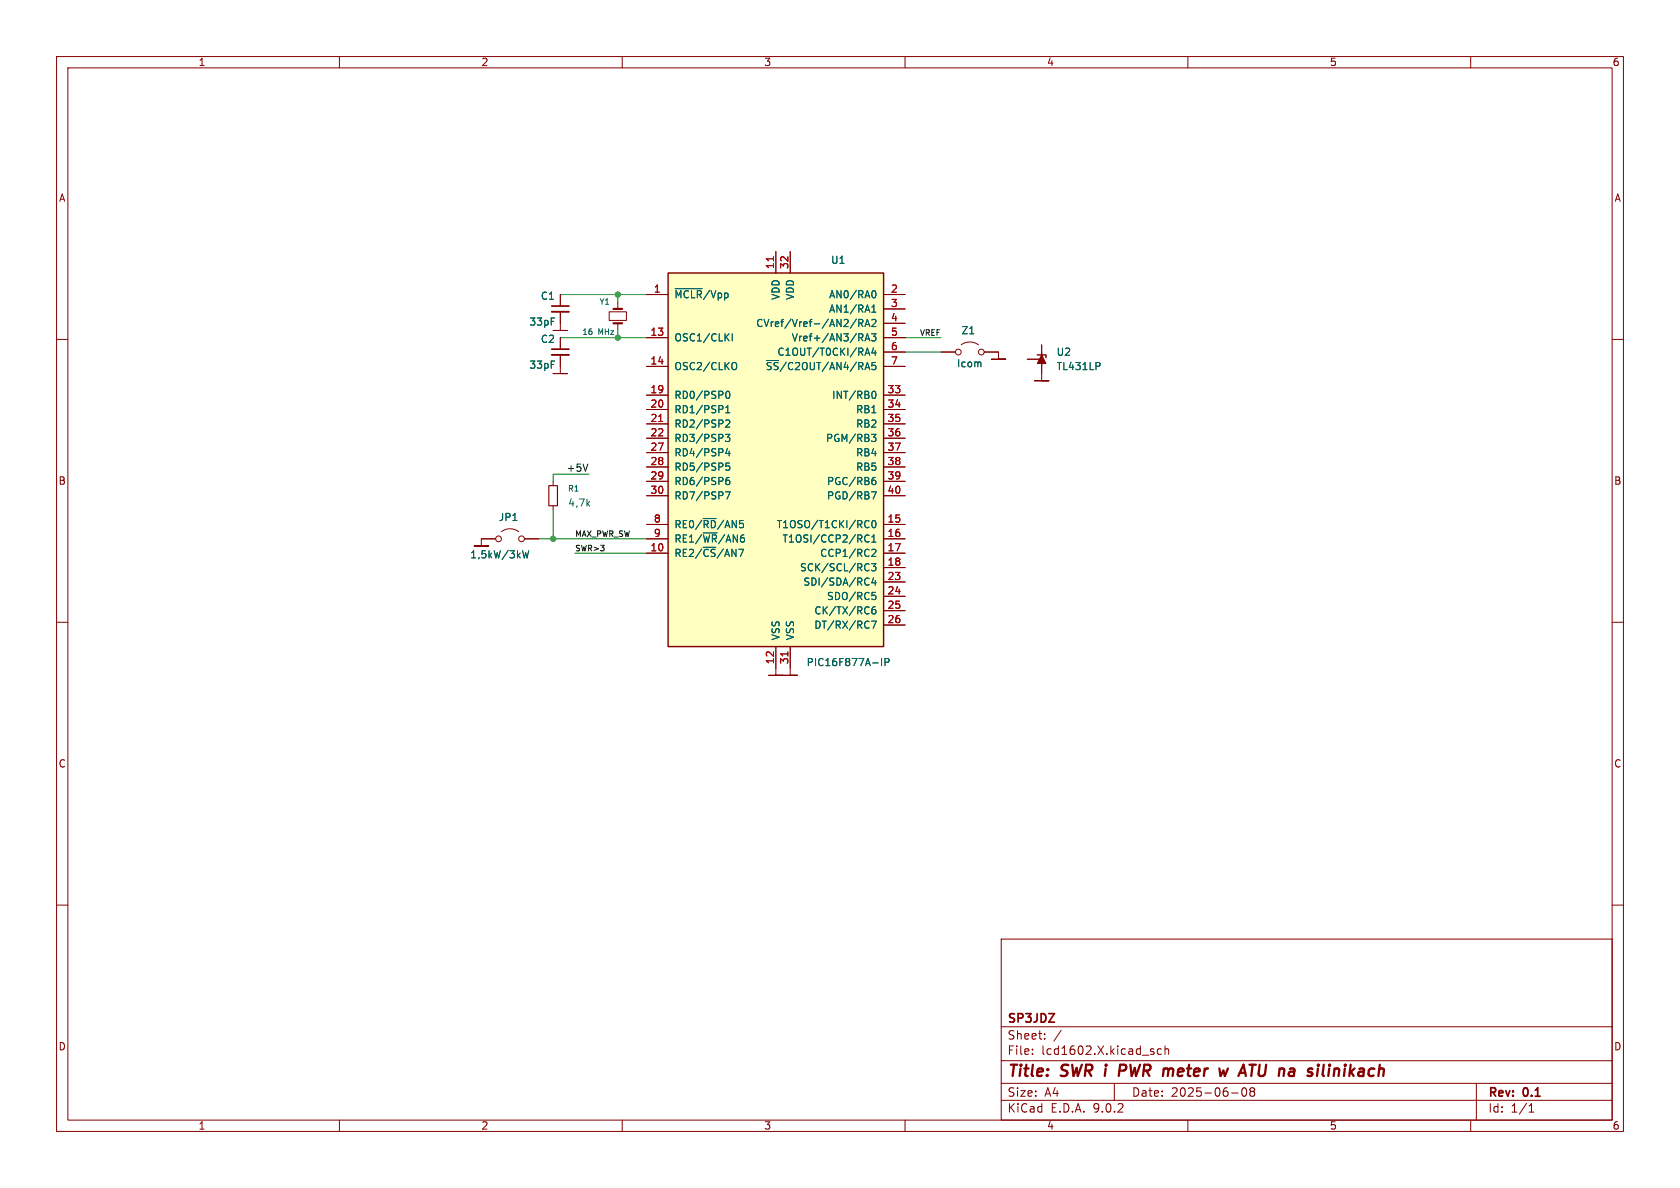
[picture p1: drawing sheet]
(kicad_sch
 (version 20250114)
 (generator "eeschema")
 (generator_version "9.0")
 (paper "A4")
 (title_block
  (title "SWR i PWR meter w ATU na silinikach")
  (date "2025-06-08")
  (rev "0.1")
  (company "SP3JDZ"))
 (lib_symbols
  (symbol "Device:C_Small"
   (pin_numbers (hide yes))
   (pin_names
    (offset 0.254) (hide yes)) (exclude_from_sim no) (in_bom yes) (on_board yes)
   (property "Reference" "C" (at 0.254 1.778 0) (effects (font (size 1.27 1.27)) (justify left)))
   (property "Value" "C_Small" (at 0.254 -2.032 0) (effects (font (size 1.27 1.27)) (justify left)))
   (property "Footprint" "" (at 0 0 0) (effects (font (size 1.27 1.27)) (hide yes)))
   (property "Datasheet" "~" (at 0 0 0) (effects (font (size 1.27 1.27)) (hide yes)))
   (property "Description" "Unpolarized capacitor, small symbol" (at 0 0 0) (effects (font (size 1.27 1.27)) (hide yes)))
   (symbol "C_Small_0_1"
    (polyline (pts (xy -1.524 0.508) (xy 1.524 0.508)) (stroke (width 0.3048) (type default)) (fill (type none)))
    (polyline (pts (xy -1.524 -0.508) (xy 1.524 -0.508)) (stroke (width 0.3302) (type default)) (fill (type none))))
   (symbol "C_Small_1_1"
    (pin passive line (at 0 2.54 270) (length 2.032) (name "~" (effects (font (size 1.27 1.27)))) (number "1" (effects (font (size 1.27 1.27)))))
    (pin passive line (at 0 -2.54 90) (length 2.032) (name "~" (effects (font (size 1.27 1.27)))) (number "2" (effects (font (size 1.27 1.27))))))
   (embedded_fonts no))
  (symbol "Device:Crystal_Small"
   (pin_numbers (hide yes))
   (pin_names
    (offset 1.016) (hide yes)) (exclude_from_sim no) (in_bom yes) (on_board yes)
   (property "Reference" "Y" (at 0 2.54 0) (effects (font (size 1.27 1.27))))
   (property "Value" "Crystal_Small" (at 0 -2.54 0) (effects (font (size 1.27 1.27))))
   (property "Footprint" "" (at 0 0 0) (effects (font (size 1.27 1.27)) (hide yes)))
   (property "Datasheet" "~" (at 0 0 0) (effects (font (size 1.27 1.27)) (hide yes)))
   (property "Description" "Two pin crystal, small symbol" (at 0 0 0) (effects (font (size 1.27 1.27)) (hide yes)))
   (symbol "Crystal_Small_0_1"
    (polyline (pts (xy -1.27 -0.762) (xy -1.27 0.762)) (stroke (width 0.381) (type default)) (fill (type none)))
    (rectangle (start -0.762 -1.524) (end 0.762 1.524) (stroke (width 0) (type default)) (fill (type none)))
    (polyline (pts (xy 1.27 -0.762) (xy 1.27 0.762)) (stroke (width 0.381) (type default)) (fill (type none))))
   (symbol "Crystal_Small_1_1"
    (pin passive line (at -2.54 0 0) (length 1.27) (name "1" (effects (font (size 1.27 1.27)))) (number "1" (effects (font (size 1.27 1.27)))))
    (pin passive line (at 2.54 0 180) (length 1.27) (name "2" (effects (font (size 1.27 1.27)))) (number "2" (effects (font (size 1.27 1.27))))))
   (embedded_fonts no))
  (symbol "Device:R_Small"
   (pin_numbers (hide yes))
   (pin_names
    (offset 0.254) (hide yes)) (exclude_from_sim no) (in_bom yes) (on_board yes)
   (property "Reference" "R" (at 0 0 90) (effects (font (size 1.016 1.016))))
   (property "Value" "R_Small" (at 1.778 0 90) (effects (font (size 1.27 1.27))))
   (property "Footprint" "" (at 0 0 0) (effects (font (size 1.27 1.27)) (hide yes)))
   (property "Datasheet" "~" (at 0 0 0) (effects (font (size 1.27 1.27)) (hide yes)))
   (property "Description" "Resistor, small symbol" (at 0 0 0) (effects (font (size 1.27 1.27)) (hide yes)))
   (symbol "R_Small_0_1"
    (rectangle (start -0.762 1.778) (end 0.762 -1.778) (stroke (width 0.2032) (type default)) (fill (type none))))
   (symbol "R_Small_1_1"
    (pin passive line (at 0 2.54 270) (length 0.762) (name "~" (effects (font (size 1.27 1.27)))) (number "1" (effects (font (size 1.27 1.27)))))
    (pin passive line (at 0 -2.54 90) (length 0.762) (name "~" (effects (font (size 1.27 1.27)))) (number "2" (effects (font (size 1.27 1.27))))))
   (embedded_fonts no))
  (symbol "Jumper:Jumper_2_Open"
   (pin_numbers (hide yes))
   (pin_names
    (offset 0) (hide yes)) (exclude_from_sim no) (in_bom yes) (on_board yes)
   (property "Reference" "JP" (at 0 2.794 0) (effects (font (size 1.27 1.27))))
   (property "Value" "Jumper_2_Open" (at 0 -2.286 0) (effects (font (size 1.27 1.27))))
   (property "Footprint" "" (at 0 0 0) (effects (font (size 1.27 1.27)) (hide yes)))
   (property "Datasheet" "~" (at 0 0 0) (effects (font (size 1.27 1.27)) (hide yes)))
   (property "Description" "Jumper, 2-pole, open" (at 0 0 0) (effects (font (size 1.27 1.27)) (hide yes)))
   (symbol "Jumper_2_Open_0_0"
    (circle (center -2.032 0) (radius 0.508) (stroke (width 0) (type default)) (fill (type none)))
    (circle (center 2.032 0) (radius 0.508) (stroke (width 0) (type default)) (fill (type none))))
   (symbol "Jumper_2_Open_0_1"
    (arc (start -1.524 1.27) (mid 0 1.778) (end 1.524 1.27) (stroke (width 0) (type default)) (fill (type none))))
   (symbol "Jumper_2_Open_1_1"
    (pin passive line (at -5.08 0 0) (length 2.54) (name "A" (effects (font (size 1.27 1.27)))) (number "1" (effects (font (size 1.27 1.27)))))
    (pin passive line (at 5.08 0 180) (length 2.54) (name "B" (effects (font (size 1.27 1.27)))) (number "2" (effects (font (size 1.27 1.27))))))
   (embedded_fonts no))
  (symbol "MCU_Microchip_PIC16:PIC16F877A-IP"
   (pin_names
    (offset 1.016)) (exclude_from_sim no) (in_bom yes) (on_board yes)
   (property "Reference" "U" (at 5.08 35.56 0) (effects (font (size 1.27 1.27)) (justify left)))
   (property "Value" "PIC16F877A-IP" (at 5.08 33.02 0) (effects (font (size 1.27 1.27)) (justify left)))
   (property "Footprint" "" (at 0 0 0) (effects (font (size 1.27 1.27)
    (italic yes)) (hide yes)))
   (property "Datasheet" "http://ww1.microchip.com/downloads/en/DeviceDoc/39582b.pdf" (at 0 0 0) (effects (font (size 1.27 1.27)) (hide yes)))
   (property "Description" "8W Flash, 386B SRAM, 256B EEPROM, DIP40" (at 0 0 0) (effects (font (size 1.27 1.27)) (hide yes)))
   (symbol "PIC16F877A-IP_0_1"
    (rectangle (start -19.05 31.75) (end 19.05 -34.29) (stroke (width 0.254) (type default)) (fill (type background))))
   (symbol "PIC16F877A-IP_1_1"
    (pin input line (at -22.86 27.94 0) (length 3.81) (name "~{MCLR}/Vpp" (effects (font (size 1.27 1.27)))) (number "1" (effects (font (size 1.27 1.27)))))
    (pin input line (at -22.86 20.32 0) (length 3.81) (name "OSC1/CLKI" (effects (font (size 1.27 1.27)))) (number "13" (effects (font (size 1.27 1.27)))))
    (pin output line (at -22.86 15.24 0) (length 3.81) (name "OSC2/CLKO" (effects (font (size 1.27 1.27)))) (number "14" (effects (font (size 1.27 1.27)))))
    (pin bidirectional line (at -22.86 10.16 0) (length 3.81) (name "RD0/PSP0" (effects (font (size 1.27 1.27)))) (number "19" (effects (font (size 1.27 1.27)))))
    (pin bidirectional line (at -22.86 7.62 0) (length 3.81) (name "RD1/PSP1" (effects (font (size 1.27 1.27)))) (number "20" (effects (font (size 1.27 1.27)))))
    (pin bidirectional line (at -22.86 5.08 0) (length 3.81) (name "RD2/PSP2" (effects (font (size 1.27 1.27)))) (number "21" (effects (font (size 1.27 1.27)))))
    (pin bidirectional line (at -22.86 2.54 0) (length 3.81) (name "RD3/PSP3" (effects (font (size 1.27 1.27)))) (number "22" (effects (font (size 1.27 1.27)))))
    (pin bidirectional line (at -22.86 0 0) (length 3.81) (name "RD4/PSP4" (effects (font (size 1.27 1.27)))) (number "27" (effects (font (size 1.27 1.27)))))
    (pin bidirectional line (at -22.86 -2.54 0) (length 3.81) (name "RD5/PSP5" (effects (font (size 1.27 1.27)))) (number "28" (effects (font (size 1.27 1.27)))))
    (pin bidirectional line (at -22.86 -5.08 0) (length 3.81) (name "RD6/PSP6" (effects (font (size 1.27 1.27)))) (number "29" (effects (font (size 1.27 1.27)))))
    (pin bidirectional line (at -22.86 -7.62 0) (length 3.81) (name "RD7/PSP7" (effects (font (size 1.27 1.27)))) (number "30" (effects (font (size 1.27 1.27)))))
    (pin bidirectional line (at -22.86 -12.7 0) (length 3.81) (name "RE0/~{RD}/AN5" (effects (font (size 1.27 1.27)))) (number "8" (effects (font (size 1.27 1.27)))))
    (pin bidirectional line (at -22.86 -15.24 0) (length 3.81) (name "RE1/~{WR}/AN6" (effects (font (size 1.27 1.27)))) (number "9" (effects (font (size 1.27 1.27)))))
    (pin bidirectional line (at -22.86 -17.78 0) (length 3.81) (name "RE2/~{CS}/AN7" (effects (font (size 1.27 1.27)))) (number "10" (effects (font (size 1.27 1.27)))))
    (pin power_in line (at 0 35.56 270) (length 3.81) (name "VDD" (effects (font (size 1.27 1.27)))) (number "11" (effects (font (size 1.27 1.27)))))
    (pin power_in line (at 0 -38.1 90) (length 3.81) (name "VSS" (effects (font (size 1.27 1.27)))) (number "12" (effects (font (size 1.27 1.27)))))
    (pin power_in line (at 2.54 35.56 270) (length 3.81) (name "VDD" (effects (font (size 1.27 1.27)))) (number "32" (effects (font (size 1.27 1.27)))))
    (pin power_in line (at 2.54 -38.1 90) (length 3.81) (name "VSS" (effects (font (size 1.27 1.27)))) (number "31" (effects (font (size 1.27 1.27)))))
    (pin bidirectional line (at 22.86 27.94 180) (length 3.81) (name "AN0/RA0" (effects (font (size 1.27 1.27)))) (number "2" (effects (font (size 1.27 1.27)))))
    (pin bidirectional line (at 22.86 25.4 180) (length 3.81) (name "AN1/RA1" (effects (font (size 1.27 1.27)))) (number "3" (effects (font (size 1.27 1.27)))))
    (pin bidirectional line (at 22.86 22.86 180) (length 3.81) (name "CVref/Vref-/AN2/RA2" (effects (font (size 1.27 1.27)))) (number "4" (effects (font (size 1.27 1.27)))))
    (pin bidirectional line (at 22.86 20.32 180) (length 3.81) (name "Vref+/AN3/RA3" (effects (font (size 1.27 1.27)))) (number "5" (effects (font (size 1.27 1.27)))))
    (pin bidirectional line (at 22.86 17.78 180) (length 3.81) (name "C1OUT/T0CKI/RA4" (effects (font (size 1.27 1.27)))) (number "6" (effects (font (size 1.27 1.27)))))
    (pin bidirectional line (at 22.86 15.24 180) (length 3.81) (name "~{SS}/C2OUT/AN4/RA5" (effects (font (size 1.27 1.27)))) (number "7" (effects (font (size 1.27 1.27)))))
    (pin bidirectional line (at 22.86 10.16 180) (length 3.81) (name "INT/RB0" (effects (font (size 1.27 1.27)))) (number "33" (effects (font (size 1.27 1.27)))))
    (pin bidirectional line (at 22.86 7.62 180) (length 3.81) (name "RB1" (effects (font (size 1.27 1.27)))) (number "34" (effects (font (size 1.27 1.27)))))
    (pin bidirectional line (at 22.86 5.08 180) (length 3.81) (name "RB2" (effects (font (size 1.27 1.27)))) (number "35" (effects (font (size 1.27 1.27)))))
    (pin bidirectional line (at 22.86 2.54 180) (length 3.81) (name "PGM/RB3" (effects (font (size 1.27 1.27)))) (number "36" (effects (font (size 1.27 1.27)))))
    (pin bidirectional line (at 22.86 0 180) (length 3.81) (name "RB4" (effects (font (size 1.27 1.27)))) (number "37" (effects (font (size 1.27 1.27)))))
    (pin bidirectional line (at 22.86 -2.54 180) (length 3.81) (name "RB5" (effects (font (size 1.27 1.27)))) (number "38" (effects (font (size 1.27 1.27)))))
    (pin bidirectional line (at 22.86 -5.08 180) (length 3.81) (name "PGC/RB6" (effects (font (size 1.27 1.27)))) (number "39" (effects (font (size 1.27 1.27)))))
    (pin bidirectional line (at 22.86 -7.62 180) (length 3.81) (name "PGD/RB7" (effects (font (size 1.27 1.27)))) (number "40" (effects (font (size 1.27 1.27)))))
    (pin bidirectional line (at 22.86 -12.7 180) (length 3.81) (name "T1OSO/T1CKI/RC0" (effects (font (size 1.27 1.27)))) (number "15" (effects (font (size 1.27 1.27)))))
    (pin bidirectional line (at 22.86 -15.24 180) (length 3.81) (name "T1OSI/CCP2/RC1" (effects (font (size 1.27 1.27)))) (number "16" (effects (font (size 1.27 1.27)))))
    (pin bidirectional line (at 22.86 -17.78 180) (length 3.81) (name "CCP1/RC2" (effects (font (size 1.27 1.27)))) (number "17" (effects (font (size 1.27 1.27)))))
    (pin bidirectional line (at 22.86 -20.32 180) (length 3.81) (name "SCK/SCL/RC3" (effects (font (size 1.27 1.27)))) (number "18" (effects (font (size 1.27 1.27)))))
    (pin bidirectional line (at 22.86 -22.86 180) (length 3.81) (name "SDI/SDA/RC4" (effects (font (size 1.27 1.27)))) (number "23" (effects (font (size 1.27 1.27)))))
    (pin bidirectional line (at 22.86 -25.4 180) (length 3.81) (name "SDO/RC5" (effects (font (size 1.27 1.27)))) (number "24" (effects (font (size 1.27 1.27)))))
    (pin bidirectional line (at 22.86 -27.94 180) (length 3.81) (name "CK/TX/RC6" (effects (font (size 1.27 1.27)))) (number "25" (effects (font (size 1.27 1.27)))))
    (pin bidirectional line (at 22.86 -30.48 180) (length 3.81) (name "DT/RX/RC7" (effects (font (size 1.27 1.27)))) (number "26" (effects (font (size 1.27 1.27))))))
   (embedded_fonts no))
  (symbol "Reference_Voltage:TL431LP"
   (pin_numbers (hide yes))
   (pin_names (hide yes)) (exclude_from_sim no) (in_bom yes) (on_board yes)
   (property "Reference" "U" (at -2.54 2.54 0) (effects (font (size 1.27 1.27))))
   (property "Value" "TL431LP" (at 0 -2.54 0) (effects (font (size 1.27 1.27))))
   (property "Footprint" "Package_TO_SOT_THT:TO-92_Inline" (at 0 -4.826 0) (effects (font (size 1.27 1.27)
    (italic yes)) (hide yes)))
   (property "Datasheet" "http://www.ti.com/lit/ds/symlink/tl431.pdf" (at 0.508 -7.112 0) (effects (font (size 1.27 1.27)
    (italic yes)) (hide yes)))
   (property "Description" "Shunt Regulator, TO-92" (at 0 -8.89 0) (effects (font (size 1.27 1.27)) (hide yes)))
   (symbol "TL431LP_0_1"
    (polyline (pts (xy -1.27 0) (xy 0 0) (xy 1.27 0)) (stroke (width 0) (type default)) (fill (type none)))
    (polyline (pts (xy -0.762 -0.762) (xy -0.762 0.762) (xy 0.762 0) (xy -0.762 -0.762)) (stroke (width 0) (type default)) (fill (type outline)))
    (polyline (pts (xy 0.254 -0.762) (xy 0.762 -0.762) (xy 0.762 0.762) (xy 0.762 0.762)) (stroke (width 0.254) (type default)) (fill (type none))))
   (symbol "TL431LP_1_1"
    (pin passive line (at -2.54 0 0) (length 2.54) (name "A" (effects (font (size 1.27 1.27)))) (number "2" (effects (font (size 1.27 1.27)))))
    (pin passive line (at 0 2.54 270) (length 2.54) (name "REF" (effects (font (size 1.27 1.27)))) (number "1" (effects (font (size 1.27 1.27)))))
    (pin passive line (at 2.54 0 180) (length 2.54) (name "K" (effects (font (size 1.27 1.27)))) (number "3" (effects (font (size 1.27 1.27))))))
   (embedded_fonts no))
  (symbol "sp3jdz:masa"
   (power)
   (pin_names
    (offset 0)) (exclude_from_sim no) (in_bom yes) (on_board yes)
   (property "Reference" "#PWR" (at 0 -6.35 0) (effects (font (size 1.27 1.27)) (hide yes)))
   (property "Value" "masa" (at 0 -2.54 0) (effects (font (size 0.9906 0.9906)) (hide yes)))
   (property "Footprint" "" (at 0 0 0) (effects (font (size 1.524 1.524))))
   (property "Datasheet" "" (at 0 0 0) (effects (font (size 1.524 1.524))))
   (property "Description" "" (at 0 0 0) (effects (font (size 1.27 1.27)) (hide yes)))
   (symbol "masa_0_1"
    (polyline (pts (xy 0 0) (xy 0 -1.27) (xy 1.27 -1.27) (xy -1.27 -1.27) (xy 1.27 -1.27)) (stroke (width 0) (type solid)) (fill (type none))))
   (symbol "masa_1_1"
    (pin power_in line (at 0 0 270) (length 0) (hide yes) (name "GND" (effects (font (size 0.9906 0.9906)))) (number "1" (effects (font (size 0.9906 0.9906))))))
   (embedded_fonts no)))
 (junction
  (at 109.22 52.07)
  (diameter 0)
  (color 0 0 0 0))
 (junction
  (at 97.79 95.25)
  (diameter 0)
  (color 0 0 0 0))
 (junction
  (at 109.22 59.69)
  (diameter 0)
  (color 0 0 0 0))
 (wire
  (pts (xy 109.22 53.34) (xy 109.22 52.07))
  (stroke (width 0) (type default)))
 (wire
  (pts (xy 109.22 52.07) (xy 114.3 52.07))
  (stroke (width 0) (type default)))
 (wire
  (pts (xy 109.22 58.42) (xy 109.22 59.69))
  (stroke (width 0) (type default)))
 (wire
  (pts (xy 95.25 95.25) (xy 97.79 95.25))
  (stroke (width 0) (type default)))
 (wire
  (pts (xy 99.06 52.07) (xy 109.22 52.07))
  (stroke (width 0) (type default)))
 (wire
  (pts (xy 160.02 62.23) (xy 166.37 62.23))
  (stroke (width 0) (type default)))
 (wire
  (pts (xy 97.79 83.82) (xy 97.79 85.09))
  (stroke (width 0) (type default)))
 (wire
  (pts (xy 109.22 59.69) (xy 114.3 59.69))
  (stroke (width 0) (type default)))
 (wire
  (pts (xy 104.14 83.82) (xy 97.79 83.82))
  (stroke (width 0) (type default)))
 (wire
  (pts (xy 160.02 59.69) (xy 166.37 59.69))
  (stroke (width 0) (type default)))
 (wire
  (pts (xy 97.79 90.17) (xy 97.79 95.25))
  (stroke (width 0) (type default)))
 (wire
  (pts (xy 97.79 95.25) (xy 114.3 95.25))
  (stroke (width 0) (type default)))
 (wire
  (pts (xy 99.06 59.69) (xy 109.22 59.69))
  (stroke (width 0) (type default)))
 (wire
  (pts (xy 101.6 97.79) (xy 114.3 97.79))
  (stroke (width 0) (type default)))
 (label "+5V"
  (at 104.14 83.82 180)
  (effects (font (size 1.27 1.27)) (justify right bottom)))
 (label "SWR>3"
  (at 101.6 97.79 0)
  (effects (font (size 1 1)) (justify left bottom)))
 (label "VREF"
  (at 166.37 59.69 180)
  (effects (font (size 1 1)) (justify right bottom)))
 (label "MAX_PWR_SW"
  (at 101.6 95.25 0)
  (effects (font (size 1 1)) (justify left bottom)))
 (symbol
  (lib_id "MCU_Microchip_PIC16:PIC16F877A-IP")
  (at 137.16 80.01 0)
  (unit 1)
  (exclude_from_sim no)
  (in_bom yes)
  (on_board yes)
  (dnp no)
  (property "Reference" "U1" (at 146.812 45.974 0) (effects (font (size 1.27 1.27)) (justify left)))
  (property "Value" "PIC16F877A-IP" (at 142.494 117.094 0) (effects (font (size 1.27 1.27)) (justify left)))
  (property "Footprint" "" (at 137.16 80.01 0) (effects (font (size 1.27 1.27)
    (italic yes)) (hide yes)))
  (property "Datasheet" "http://ww1.microchip.com/downloads/en/DeviceDoc/39582b.pdf" (at 137.16 80.01 0) (effects (font (size 1.27 1.27)) (hide yes)))
  (property "Description" "8W Flash, 386B SRAM, 256B EEPROM, DIP40" (at 137.16 80.01 0) (effects (font (size 1.27 1.27)) (hide yes)))
  (pin "5")
  (pin "21")
  (pin "9")
  (pin "36")
  (pin "7")
  (pin "33")
  (pin "1")
  (pin "28")
  (pin "19")
  (pin "10")
  (pin "30")
  (pin "32")
  (pin "31")
  (pin "8")
  (pin "22")
  (pin "20")
  (pin "11")
  (pin "14")
  (pin "29")
  (pin "27")
  (pin "2")
  (pin "13")
  (pin "3")
  (pin "12")
  (pin "4")
  (pin "6")
  (pin "34")
  (pin "35")
  (pin "39")
  (pin "38")
  (pin "15")
  (pin "16")
  (pin "18")
  (pin "25")
  (pin "37")
  (pin "40")
  (pin "26")
  (pin "24")
  (pin "23")
  (pin "17"))
 (symbol
  (lib_id "Reference_Voltage:TL431LP")
  (at 184.15 63.5 90)
  (unit 1)
  (exclude_from_sim no)
  (in_bom yes)
  (on_board yes)
  (dnp no)
  (fields_autoplaced yes)
  (property "Reference" "U2" (at 186.69 62.2299 90) (effects (font (size 1.27 1.27)) (justify right)))
  (property "Value" "TL431LP" (at 186.69 64.7699 90) (effects (font (size 1.27 1.27)) (justify right)))
  (property "Footprint" "Package_TO_SOT_THT:TO-92_Inline" (at 188.976 63.5 0) (effects (font (size 1.27 1.27)
    (italic yes)) (hide yes)))
  (property "Datasheet" "http://www.ti.com/lit/ds/symlink/tl431.pdf" (at 191.262 62.992 0) (effects (font (size 1.27 1.27)
    (italic yes)) (hide yes)))
  (property "Description" "Shunt Regulator, TO-92" (at 193.04 63.5 0) (effects (font (size 1.27 1.27)) (hide yes)))
  (pin "3")
  (pin "1")
  (pin "2"))
 (symbol
  (lib_id "sp3jdz:masa")
  (at 137.16 118.11 0)
  (unit 1)
  (exclude_from_sim no)
  (in_bom yes)
  (on_board yes)
  (dnp no)
  (fields_autoplaced yes)
  (property "Reference" "#PWR01" (at 137.16 124.46 0) (effects (font (size 1.27 1.27)) (hide yes)))
  (property "Value" "masa" (at 137.16 120.65 0) (effects (font (size 0.9906 0.9906)) (hide yes)))
  (property "Footprint" "" (at 137.16 118.11 0) (effects (font (size 1.524 1.524))))
  (property "Datasheet" "" (at 137.16 118.11 0) (effects (font (size 1.524 1.524))))
  (property "Description" "" (at 137.16 118.11 0) (effects (font (size 1.27 1.27)) (hide yes)))
  (pin "1"))
 (symbol
  (lib_id "Device:C_Small")
  (at 99.06 62.23 0)
  (unit 1)
  (exclude_from_sim no)
  (in_bom yes)
  (on_board yes)
  (dnp no)
  (property "Reference" "C2" (at 95.504 59.944 0) (effects (font (size 1.27 1.27)) (justify left)))
  (property "Value" "33pF" (at 93.472 64.516 0) (effects (font (size 1.27 1.27)) (justify left)))
  (property "Footprint" "" (at 99.06 62.23 0) (effects (font (size 1.27 1.27)) (hide yes)))
  (property "Datasheet" "~" (at 99.06 62.23 0) (effects (font (size 1.27 1.27)) (hide yes)))
  (property "Description" "Unpolarized capacitor, small symbol" (at 99.06 62.23 0) (effects (font (size 1.27 1.27)) (hide yes)))
  (pin "1")
  (pin "2"))
 (symbol
  (lib_id "sp3jdz:masa")
  (at 99.06 64.77 0)
  (unit 1)
  (exclude_from_sim no)
  (in_bom yes)
  (on_board yes)
  (dnp no)
  (fields_autoplaced yes)
  (property "Reference" "#PWR05" (at 99.06 71.12 0) (effects (font (size 1.27 1.27)) (hide yes)))
  (property "Value" "masa" (at 99.06 67.31 0) (effects (font (size 0.9906 0.9906)) (hide yes)))
  (property "Footprint" "" (at 99.06 64.77 0) (effects (font (size 1.524 1.524))))
  (property "Datasheet" "" (at 99.06 64.77 0) (effects (font (size 1.524 1.524))))
  (property "Description" "" (at 99.06 64.77 0) (effects (font (size 1.27 1.27)) (hide yes)))
  (pin "1"))
 (symbol
  (lib_id "sp3jdz:masa")
  (at 176.53 62.23 0)
  (unit 1)
  (exclude_from_sim no)
  (in_bom yes)
  (on_board yes)
  (dnp no)
  (fields_autoplaced yes)
  (property "Reference" "#PWR07" (at 176.53 68.58 0) (effects (font (size 1.27 1.27)) (hide yes)))
  (property "Value" "masa" (at 176.53 64.77 0) (effects (font (size 0.9906 0.9906)) (hide yes)))
  (property "Footprint" "" (at 176.53 62.23 0) (effects (font (size 1.524 1.524))))
  (property "Datasheet" "" (at 176.53 62.23 0) (effects (font (size 1.524 1.524))))
  (property "Description" "" (at 176.53 62.23 0) (effects (font (size 1.27 1.27)) (hide yes)))
  (pin "1"))
 (symbol
  (lib_id "Jumper:Jumper_2_Open")
  (at 171.45 62.23 0)
  (unit 1)
  (exclude_from_sim no)
  (in_bom yes)
  (on_board yes)
  (dnp no)
  (property "Reference" "Z1" (at 171.196 58.42 0) (effects (font (size 1.27 1.27))))
  (property "Value" "Icom" (at 171.45 64.262 0) (effects (font (size 1.27 1.27))))
  (property "Footprint" "" (at 171.45 62.23 0) (effects (font (size 1.27 1.27)) (hide yes)))
  (property "Datasheet" "~" (at 171.45 62.23 0) (effects (font (size 1.27 1.27)) (hide yes)))
  (property "Description" "Jumper, 2-pole, open" (at 171.45 62.23 0) (effects (font (size 1.27 1.27)) (hide yes)))
  (pin "1")
  (pin "2"))
 (symbol
  (lib_id "Jumper:Jumper_2_Open")
  (at 90.17 95.25 0)
  (unit 1)
  (exclude_from_sim no)
  (in_bom yes)
  (on_board yes)
  (dnp no)
  (property "Reference" "JP1" (at 89.916 91.44 0) (effects (font (size 1.27 1.27))))
  (property "Value" "1,5kW/3kW" (at 88.392 98.044 0) (effects (font (size 1.27 1.27))))
  (property "Footprint" "" (at 90.17 95.25 0) (effects (font (size 1.27 1.27)) (hide yes)))
  (property "Datasheet" "~" (at 90.17 95.25 0) (effects (font (size 1.27 1.27)) (hide yes)))
  (property "Description" "Jumper, 2-pole, open" (at 90.17 95.25 0) (effects (font (size 1.27 1.27)) (hide yes)))
  (pin "1")
  (pin "2"))
 (symbol
  (lib_id "sp3jdz:masa")
  (at 184.15 66.04 0)
  (unit 1)
  (exclude_from_sim no)
  (in_bom yes)
  (on_board yes)
  (dnp no)
  (fields_autoplaced yes)
  (property "Reference" "#PWR03" (at 184.15 72.39 0) (effects (font (size 1.27 1.27)) (hide yes)))
  (property "Value" "masa" (at 184.15 68.58 0) (effects (font (size 0.9906 0.9906)) (hide yes)))
  (property "Footprint" "" (at 184.15 66.04 0) (effects (font (size 1.524 1.524))))
  (property "Datasheet" "" (at 184.15 66.04 0) (effects (font (size 1.524 1.524))))
  (property "Description" "" (at 184.15 66.04 0) (effects (font (size 1.27 1.27)) (hide yes)))
  (pin "1"))
 (symbol
  (lib_id "sp3jdz:masa")
  (at 139.7 118.11 0)
  (unit 1)
  (exclude_from_sim no)
  (in_bom yes)
  (on_board yes)
  (dnp no)
  (fields_autoplaced yes)
  (property "Reference" "#PWR02" (at 139.7 124.46 0) (effects (font (size 1.27 1.27)) (hide yes)))
  (property "Value" "masa" (at 139.7 120.65 0) (effects (font (size 0.9906 0.9906)) (hide yes)))
  (property "Footprint" "" (at 139.7 118.11 0) (effects (font (size 1.524 1.524))))
  (property "Datasheet" "" (at 139.7 118.11 0) (effects (font (size 1.524 1.524))))
  (property "Description" "" (at 139.7 118.11 0) (effects (font (size 1.27 1.27)) (hide yes)))
  (pin "1"))
 (symbol
  (lib_id "sp3jdz:masa")
  (at 99.06 57.15 0)
  (unit 1)
  (exclude_from_sim no)
  (in_bom yes)
  (on_board yes)
  (dnp no)
  (fields_autoplaced yes)
  (property "Reference" "#PWR04" (at 99.06 63.5 0) (effects (font (size 1.27 1.27)) (hide yes)))
  (property "Value" "masa" (at 99.06 59.69 0) (effects (font (size 0.9906 0.9906)) (hide yes)))
  (property "Footprint" "" (at 99.06 57.15 0) (effects (font (size 1.524 1.524))))
  (property "Datasheet" "" (at 99.06 57.15 0) (effects (font (size 1.524 1.524))))
  (property "Description" "" (at 99.06 57.15 0) (effects (font (size 1.27 1.27)) (hide yes)))
  (pin "1"))
 (symbol
  (lib_id "sp3jdz:masa")
  (at 85.09 95.25 0)
  (unit 1)
  (exclude_from_sim no)
  (in_bom yes)
  (on_board yes)
  (dnp no)
  (fields_autoplaced yes)
  (property "Reference" "#PWR06" (at 85.09 101.6 0) (effects (font (size 1.27 1.27)) (hide yes)))
  (property "Value" "masa" (at 85.09 97.79 0) (effects (font (size 0.9906 0.9906)) (hide yes)))
  (property "Footprint" "" (at 85.09 95.25 0) (effects (font (size 1.524 1.524))))
  (property "Datasheet" "" (at 85.09 95.25 0) (effects (font (size 1.524 1.524))))
  (property "Description" "" (at 85.09 95.25 0) (effects (font (size 1.27 1.27)) (hide yes)))
  (pin "1"))
 (symbol
  (lib_id "Device:C_Small")
  (at 99.06 54.61 0)
  (unit 1)
  (exclude_from_sim no)
  (in_bom yes)
  (on_board yes)
  (dnp no)
  (property "Reference" "C1" (at 95.504 52.324 0) (effects (font (size 1.27 1.27)) (justify left)))
  (property "Value" "33pF" (at 93.472 56.896 0) (effects (font (size 1.27 1.27)) (justify left)))
  (property "Footprint" "" (at 99.06 54.61 0) (effects (font (size 1.27 1.27)) (hide yes)))
  (property "Datasheet" "~" (at 99.06 54.61 0) (effects (font (size 1.27 1.27)) (hide yes)))
  (property "Description" "Unpolarized capacitor, small symbol" (at 99.06 54.61 0) (effects (font (size 1.27 1.27)) (hide yes)))
  (pin "1")
  (pin "2"))
 (symbol
  (lib_id "Device:Crystal_Small")
  (at 109.22 55.88 90)
  (unit 1)
  (exclude_from_sim no)
  (in_bom yes)
  (on_board yes)
  (dnp no)
  (property "Reference" "Y1" (at 105.918 53.34 90) (effects (font (size 1 1)) (justify right)))
  (property "Value" "16 MHz" (at 102.87 58.674 90) (effects (font (size 1 1)) (justify right)))
  (property "Footprint" "" (at 109.22 55.88 0) (effects (font (size 1.27 1.27)) (hide yes)))
  (property "Datasheet" "~" (at 109.22 55.88 0) (effects (font (size 1.27 1.27)) (hide yes)))
  (property "Description" "Two pin crystal, small symbol" (at 109.22 55.88 0) (effects (font (size 1.27 1.27)) (hide yes)))
  (pin "1")
  (pin "2"))
 (symbol
  (lib_id "Device:R_Small")
  (at 97.79 87.63 0)
  (unit 1)
  (exclude_from_sim no)
  (in_bom yes)
  (on_board yes)
  (dnp no)
  (fields_autoplaced yes)
  (property "Reference" "R1" (at 100.33 86.3599 0) (effects (font (size 1.016 1.016)) (justify left)))
  (property "Value" "4,7k" (at 100.33 88.8999 0) (effects (font (size 1.27 1.27)) (justify left)))
  (property "Footprint" "" (at 97.79 87.63 0) (effects (font (size 1.27 1.27)) (hide yes)))
  (property "Datasheet" "~" (at 97.79 87.63 0) (effects (font (size 1.27 1.27)) (hide yes)))
  (property "Description" "Resistor, small symbol" (at 97.79 87.63 0) (effects (font (size 1.27 1.27)) (hide yes)))
  (pin "2")
  (pin "1"))
 (sheet_instances
  (path ""
   (page "1")))
 (embedded_fonts no))
